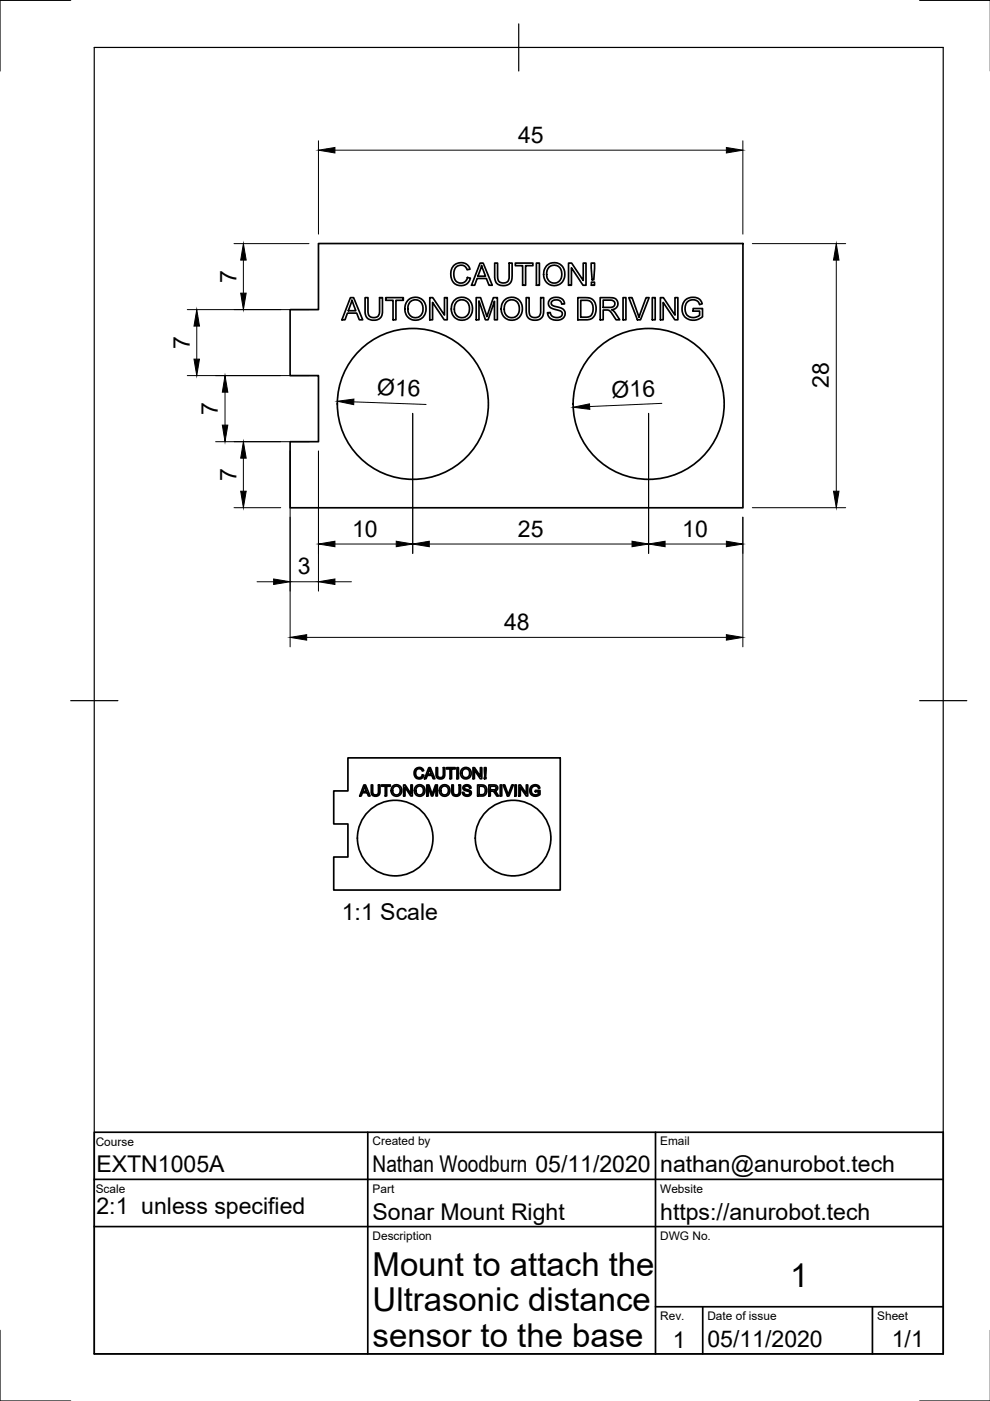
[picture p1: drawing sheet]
<svg xmlns="http://www.w3.org/2000/svg" width="210mm" height="297mm" viewBox="0 0 210 297" stroke-linecap="round" stroke-linejoin="round" font-family="sans-serif">
<!-- layer: Visible -->
<g fill="none" stroke="#000" stroke-width=".36">
<path d="M67.5 51.6h90v56.1h-96v-14.1h6v-14h-6v-14h6zM96.1 56.4l.1-.1a2.06 2.06 0 0 1 3.5 .8l-.7 .1a1.42 1.42 0 0 0-1.3-1 1.42 1.42 0 0 0-1.3 1 2.06 2.06 0 0 0 .9 2.8h.1a1.4 1.4 0 0 0 1.7-1.2l.6 .2a2.14 2.14 0 0 1-2.6 1.5 2.14 2.14 0 0 1-1.5-2.6l.1-.7zM101.8 55.8h.6l2 4.7h-.7l-.6-1.5h-1.9l-.6 1.5h-.6zM102.1 56.3l.8 2.3h-1.6zM104.9 55.8h.6v2.7a1.25 1.25 0 0 0 1.2 1.5 1.25 1.25 0 0 0 1.2-1.5v-2.7h.7v2.7a1.91 1.91 0 0 1-1 1.9 1.91 1.91 0 0 1-2.1-.2h-.1a1.92 1.92 0 0 1-.5-1.7zM109.3 55.8h3.7v.5h-1.6v4.2h-.6v-4.2h-1.5zM113.7 55.8h.7v4.7h-.7zM115.9 56.4a2.34 2.34 0 0 1 3-.2 2.34 2.34 0 0 1 .7 2.9 2.29 2.29 0 0 1-3 1.3 2.29 2.29 0 0 1-1.3-3zM116.4 56.7a1.68 1.68 0 0 1 2-.2 1.68 1.68 0 0 1 .7 1.9 1.64 1.64 0 0 1-1.9 1.6 1.64 1.64 0 0 1-1.3-2.1l.1-.6zM120.5 55.8h.7l2.5 3.7v-3.7h.5v4.7h-.6l-2.4-3.7v3.7h-.7zM125.3 55.8h.8l-.2 3.5h-.4zM125.4 59.8h.6v.7h-.6z"/>
<path d="M74.3 63.1h.7l1.9 4.7h-.7l-.6-1.4h-1.9l-.5 1.4h-.7zM74.6 63.6l.8 2.3h-1.5zM77.4 63.1h.6v2.7a1.25 1.25 0 0 0 1.2 1.5 1.25 1.25 0 0 0 1.3-1.5v-2.7h.6v2.7a1.9 1.9 0 0 1-1 2 1.9 1.9 0 0 1-2.1-.3 1.89 1.89 0 0 1-.6-1.7zM81.8 63.1h3.7v.6h-1.6v4.1h-.6v-4.1h-1.5zM86.5 63.7a2.34 2.34 0 0 1 3-.2 2.34 2.34 0 0 1 .7 2.9 2.29 2.29 0 0 1-3 1.3 2.29 2.29 0 0 1-1.3-2.9zM87 64a1.69 1.69 0 0 1 2-.1 1.69 1.69 0 0 1 .7 2 1.63 1.63 0 0 1-2 1.4 1.63 1.63 0 0 1-1.2-2.1l.1-.6zM91.1 63.1h.7l2.4 3.7v-3.7h.6v4.7h-.6l-2.5-3.7v3.7h-.6zM96.3 63.7a2.34 2.34 0 0 1 3-.2 2.34 2.34 0 0 1 .7 2.9 2.29 2.29 0 0 1-3 1.3 2.29 2.29 0 0 1-1.2-2.9zM96.8 64a1.68 1.68 0 0 1 2.1-.1 1.68 1.68 0 0 1 .6 2 1.63 1.63 0 0 1-1.9 1.4 1.63 1.63 0 0 1-1.3-2.1l.1-.6zM101 63.1h.9l1.3 4 1.4-4h.9v4.7h-.7v-3.9l-1.3 3.9h-.6l-1.3-4v4h-.6zM106.9 63.7a2.34 2.34 0 0 1 3-.2 2.34 2.34 0 0 1 .7 2.9 2.29 2.29 0 0 1-3 1.3 2.29 2.29 0 0 1-1.3-2.9zM107.4 64a1.69 1.69 0 0 1 2.1-.1 1.69 1.69 0 0 1 .6 2 1.63 1.63 0 0 1-2 1.4 1.63 1.63 0 0 1-1.2-2.1l.1-.6z"/>
<path d="M111.6 63.1h.6v2.7a1.25 1.25 0 0 0 1.2 1.5 1.25 1.25 0 0 0 1.2-1.5v-2.7h.7v2.7a1.9 1.9 0 0 1-1 1.9 1.9 1.9 0 0 1-2.1-.2 1.8 1.8 0 0 1-.6-1.7zM116.6 63.5a1.85 1.85 0 0 1 3.1 .9l-.6 .1a1.18 1.18 0 0 0-1.1-.9 1.18 1.18 0 0 0-1.1 .7v.2a2.48 2.48 0 0 0 1.9 .7l.2 .1a1.35 1.35 0 0 1 .7 1.7 1.35 1.35 0 0 1-1.5 .9h-.1a1.67 1.67 0 0 1-2-1.6h.6a1.41 1.41 0 0 0 1.1 1 1.41 1.41 0 0 0 1.4-.6 .84 .84 0 0 0-.9-.9 2.15 2.15 0 0 1-2-1.2v-.5zM122.5 63.1h1.6a2.16 2.16 0 0 1 2.2 2.9 1.89 1.89 0 0 1-2.1 1.8h-1.7zM123.1 63.7h1a1.52 1.52 0 0 1 1.7 2 1.4 1.4 0 0 1-1.7 1.6h-1zM127.3 63.1h2a1.34 1.34 0 0 1 1.7 1.7l-.1 .1a1.41 1.41 0 0 1-1.2 .8l.6 .5 1.1 1.6h-.8l-.6-1a1.46 1.46 0 0 0-1.4-1.1h-.7v2.1h-.6zM127.9 63.6l1.9 .1a.76 .76 0 0 1 .6 .8 .76 .76 0 0 1-.8 .7h-1.7zM132.1 63.1h.6v4.7h-.6zM133.3 63.1h.7l1.5 4.2 1.5-4.2h.6l-1.8 4.7h-.7zM138.3 63.1h.6v4.7h-.6zM140 63.1h.7l2.4 3.7v-3.7h.6v4.7h-.6l-2.5-3.7v3.7h-.6zM145.2 63.7l.2-.2a2.23 2.23 0 0 1 3.4 .7l.1 .2-.6 .2a1.6 1.6 0 0 0-1.9-1 1.6 1.6 0 0 0-1.2 1.9l.1 .2a1.79 1.79 0 0 0 1.1 1.6 1.79 1.79 0 0 0 1.9-.4v-.9h-1.3v-.6h1.9v1.8a2.5 2.5 0 0 1-2.7 .6 2.5 2.5 0 0 1-1.6-2.3 2.67 2.67 0 0 1 .6-1.8zM73.8 160.7h45v28h-48v-7h3v-7h-3v-7h3z"/>
<path d="M77.2 166.4h.3l1 2.4h-.4l-.3-.7h-1l-.2 .7h-.3zM77.3 166.7l.4 1.1h-.8zM78.7 166.4h.3v1.4a.62 .62 0 0 0 .5 .7 .62 .62 0 0 0 .7-.6v-1.5h.4v1.4a.93 .93 0 0 1-1 1 .93 .93 0 0 1-.9-1zM80.9 166.4h1.9v.3h-.8v2.1h-.3v-2.1h-.8zM83.2 166.7a1.16 1.16 0 0 1 1.7 .1 1.16 1.16 0 0 1-.2 1.7 1.16 1.16 0 0 1-1.6-.3l-.1-.9zM83.5 166.9a.9 .9 0 0 1 1.4 .5 .9 .9 0 0 1-1 1.1h-.1a1.03 1.03 0 0 1-.3-1.6zM85.6 166.4h.3l1.2 1.9v-1.9h.3v2.4h-.3l-1.2-1.9v1.9h-.3zM88.1 163.1a1.02 1.02 0 0 1 1.7 .3l-.3 .1a.77 .77 0 0 0-1-.4 .77 .77 0 0 0-.4 1 .71 .71 0 0 0 .7 .8 .71 .71 0 0 0 .8-.6l.3 .2a1.11 1.11 0 0 1-1.6 .5 1.11 1.11 0 0 1-.4-1.6zM88.2 166.7a1.16 1.16 0 0 1 1.6 .1 1.16 1.16 0 0 1-.1 1.6 1.16 1.16 0 0 1-1.6 0 1.37 1.37 0 0 1 .1-1.7zM88.4 166.9a.9 .9 0 0 1 1.4 .5 .9 .9 0 0 1-1 1.1h-.1a1.07 1.07 0 0 1-.3-1.6zM90.5 166.4h.5l.6 2 .7-2h.4v2.4h-.3v-2l-.6 2h-.3l-.7-2v2h-.3zM90.9 162.8h.3l1 2.3h-.4l-.2-.7h-1l-.3 .7h-.3z"/>
<path d="M91.1 163l.4 1.1h-.8zM92.5 162.8h.3v1.3a.62 .62 0 0 0 .5 .8 .62 .62 0 0 0 .7-.6v-1.5h.3v1.3a.93 .93 0 0 1-.9 1 .93 .93 0 0 1-.9-1zM93.5 166.7a1.16 1.16 0 0 1 1.6 .1 1.16 1.16 0 0 1-.1 1.6 1.16 1.16 0 0 1-1.6 0 1.37 1.37 0 0 1 .1-1.7zM93.7 166.9a.9 .9 0 0 1 1.4 .5 .9 .9 0 0 1-1 1.1h-.1a1.07 1.07 0 0 1-.3-1.6zM94.7 162.8h1.8v.2h-.8v2.1h-.3v-2.1h-.7zM95.8 166.4h.3v1.4a.62 .62 0 0 0 .5 .8 .62 .62 0 0 0 .7-.7v-1.5h.3v1.4a.93 .93 0 0 1-.9 1 .93 .93 0 0 1-.9-1zM96.9 162.8h.3v2.3h-.3zM98 163.1a1.15 1.15 0 0 1 1.6 .1 1.15 1.15 0 0 1-.2 1.6 1.15 1.15 0 0 1-1.6-.2l-.1-.3a1.35 1.35 0 0 1 .3-1.2zM98.2 163.2a.89 .89 0 0 1 1.4 .6 .89 .89 0 0 1-1.1 1 1.06 1.06 0 0 1-.3-1.6zM98.3 166.6l.5-.2a.85 .85 0 0 1 1.1 .7h-.3a.53 .53 0 0 0-.6-.5 .53 .53 0 0 0-.5 .6l.2 .1a1.02 1.02 0 0 1 1.2 .9 .98 .98 0 0 1-1 .6 .98 .98 0 0 1-.8-.8h.3v.2a.59 .59 0 0 0 .7 .4 .59 .59 0 0 0 .5-.7l-.7-.2a.66 .66 0 0 1-.7-.3 .66 .66 0 0 1 .1-.8zM100.3 162.8h.3l1.3 1.8v-1.8h.3v2.3h-.4l-1.2-1.8v1.8h-.3zM101.3 166.4h.8a1.18 1.18 0 0 1 1.1 1.2 1.18 1.18 0 0 1-1.1 1.2h-.8z"/>
<path d="M101.6 166.7h.5a.9 .9 0 0 1 .8 .9 .9 .9 0 0 1-.8 .9h-.5zM102.7 162.8h.4l-.1 1.7h-.2zM102.7 164.8h.3v.3h-.3zM103.7 166.4h1a.66 .66 0 0 1 .8 .6 .66 .66 0 0 1-.6 .7l.8 1.1h-.4l-.5-.8-.4-.3h-.5v1.1h-.2zM103.9 166.7h.8a.39 .39 0 0 1 .5 .2 .39 .39 0 0 1-.1 .5l-1.2 .1zM106.1 166.4h.3v2.4h-.3zM106.7 166.4h.3l.8 2.1 .7-2.1h.3l-.9 2.4h-.3zM109.2 166.4h.3v2.4h-.3zM110 166.4h.3l1.3 1.9v-1.9h.3v2.4h-.3l-1.3-1.9v1.9h-.3zM112.6 166.7a1.1 1.1 0 0 1 1.9 .4l-.3 .1a.84 .84 0 0 0-1.2-.4 .84 .84 0 0 0-.3 1.2 .93 .93 0 0 0 1.5 .3v-.4h-.7v-.3h1v.9a1.27 1.27 0 0 1-1.8 0 1.27 1.27 0 0 1-.1-1.8z"/>
<circle cx="87.5" cy="85.6" r="16"/>
<circle cx="137.5" cy="85.6" r="16"/>
<circle cx="83.8" cy="177.7" r="8"/>
<circle cx="108.8" cy="177.7" r="8"/>
</g>
<!-- layer: Border -->
<path d="M15 .1h-15v15M20 10.1h180v276.9h-180zM110 5.1v10M195 .1h15M15 148.6h10M195 148.6h10M0 282.1v14.9h15M195 297h15" fill="none" stroke="#000" stroke-width=".25"/>
<!-- layer: TitleBlock -->
<path d="M20 240.1h180v46.9h-180zM20 250h180M78 240.1v46.9M139 240.1v46.9M20 260.1h180M139 277.1h61M149 277.1v9.9M185 277.1v9.9" fill="none" stroke="#000" stroke-width=".36"/>
<!-- layer: Dimensions -->
<g fill="none" stroke="#000" stroke-width=".21">
<path d="M67.5 29.9v19.7M71 31.8h83M157.5 29.9v19.7M49.6 51.7h15.9M51.6 55.1v7.1M159.5 51.7h19.8M177.3 55.1v49M39.7 65.6h25.8M39.7 79.6h25.8M41.7 69.1v7M45.7 93.6h19.8M47.7 83.1v7"/>
<path d="M51.6 97.1v7M61.5 95.6v41.5M67.5 95.6v29.7M75 85.2l15.3 .6M87.5 87.6v29.7M137.5 87.6v29.7M140.3 85.5l-15.3 .7M49.6 107.6h9.9M71 115.3h13M91 115.3h43M141 115.3h13M157.5 109.7v27.4"/>
<path d="M159.5 107.6h19.8M54.5 123.3h3.5M61.5 123.3h6M65 135.1h89M71 123.3h3.5"/>
</g>
<g fill="#000" stroke="#000" stroke-width=".21">
<path d="M67.5 31.8l3.5-.5v1.1zM154 31.3l3.5 .5-3.5 .6zM51.6 51.7l.6 3.4h-1.2zM177.3 51.7l.6 3.4h-1.2zM41.7 65.6l.6 3.5h-1.2zM41.1 76.1h1.2l-.6 3.5zM51 62.2h1.2l-.6 3.4zM47.7 79.6l.6 3.5h-1.2zM47.1 90.1h1.2l-.6 3.5zM51.6 93.6l.6 3.5h-1.2zM71.5 85.1l3.5-.5v1.2zM121.5 86.3l3.5-.7 .1 1.2z"/>
<path d="M51 104.1h1.2l-.6 3.5zM67.5 115.3l3.5-.5v1.1zM84 114.8l3.5 .5-3.5 .6zM87.5 115.3l3.5-.5v1.1zM134 114.8l3.5 .5-3.5 .6zM137.5 115.3l3.5-.5v1.1zM154 114.8l3.5 .5-3.5 .6zM176.7 104.1h1.2l-.6 3.5zM58 122.8l3.5 .5-3.5 .6zM61.5 135.1l3.5-.5v1.1zM67.5 123.3l3.5-.5v1.1zM154 134.6l3.5 .5-3.5 .6z"/>
</g>
<g font-size="7">
<text x="79" y="270.6">Mount to attach the</text>
<text x="167.5" y="273">1</text>
<text x="79" y="278.1">Ultrasonic distance</text>
<text x="79" y="285.5">sensor to the base</text>
</g>
<g font-size="4.9">
<text x="109.9" y="30.3">45</text>
<text x="50.1" y="60" transform="rotate(-90 50.1 60)">7</text>
<text x="40.2" y="74" transform="rotate(-90 40.2 74)">7</text>
<text x="79.9" y="83.7" transform="rotate(2 79.9 83.7)">Ø16</text>
<text x="175.7" y="82.3" transform="rotate(-90 175.7 82.3)">28</text>
<text x="46.2" y="88" transform="rotate(-90 46.2 88)">7</text>
<text x="129.8" y="84.4" transform="rotate(-2 129.8 84.4)">Ø16</text>
<text x="50.1" y="102" transform="rotate(-90 50.1 102)">7</text>
<text x="74.7" y="113.8">10</text>
<text x="109.8" y="113.8">25</text>
<text x="144.7" y="113.8">10</text>
<text x="63.2" y="121.8">3</text>
<text x="106.9" y="133.6">48</text>
<text x="72.5" y="195">1:1 Scale</text>
<text x="20.4" y="248.5">EXTN1005A</text>
<text x="79" y="248.5">Nathan Woodburn 05/11/2020</text>
<text x="140" y="248.5">nathan@anurobot.tech</text>
<text x="20.4" y="257.5">2:1 unless specified</text>
<text x="79" y="258.6">Sonar Mount Right</text>
<text x="140" y="258.6">https://anurobot.tech</text>
<text x="142.6" y="285.7">1</text>
<text x="150" y="285.5">05/11/2020</text>
<text x="189.1" y="285.7">1/1</text>
</g>
<g font-size="2.5">
<text x="20.3" y="243">Course</text>
<text x="79" y="242.9">Created by</text>
<text x="140" y="242.9">Email</text>
<text x="20.3" y="253">Scale</text>
<text x="79" y="252.8">Part</text>
<text x="140" y="252.8">Website</text>
<text x="79" y="262.9">Description</text>
<text x="140" y="262.9">DWG No.</text>
<text x="140" y="279.9">Rev.</text>
<text x="150" y="279.9">Date of issue</text>
<text x="186" y="279.9">Sheet</text>
</g>
</svg>
